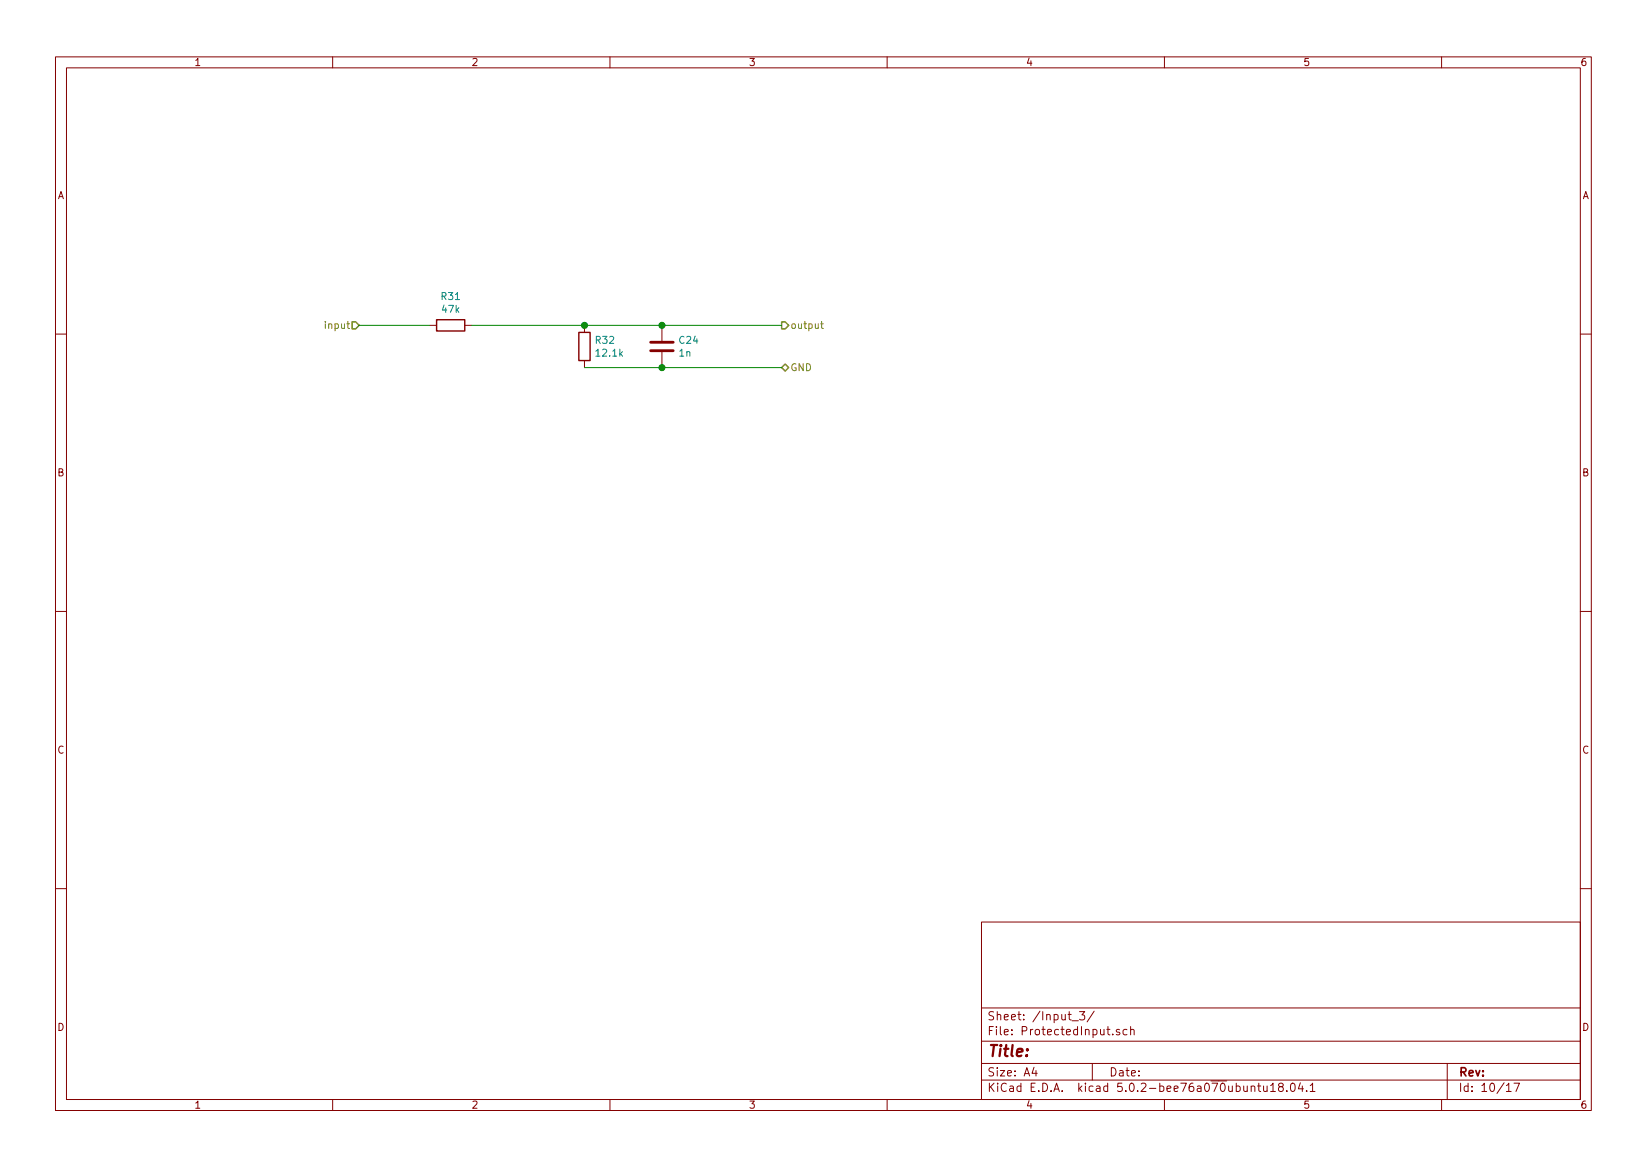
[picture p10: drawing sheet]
<svg xmlns="http://www.w3.org/2000/svg" width="297mm" height="210mm" viewBox="0 0 297 210" stroke-linecap="round" stroke-linejoin="round" font-family="sans-serif">
<g fill="none" stroke="#840000" stroke-width=".18">
<path d="M10 10.3h277v189.9h-277zM12 12.2h273v186.1h-273zM60 10.3v1.9M110 10.3v1.9M160 10.3v1.9M210 10.3v1.9M260 10.3v1.9M77.5 58.7h1.2M83.8 58.7h1.3M105.4 58.7v1.2M119.4 58.7v2.8M10 60.2h2"/>
<path d="M105.4 65v1.3M119.4 63.5v2.8M285 60.2h2M10 110.3h2M285 110.3h2M10 160.2h2M177 166.3h108v32h-108zM285 160.2h2M60 198.3v1.9M110 198.3v1.9M160 198.3v1.9M177 194.8h108"/>
<path d="M177 191.8h108M177 187.8h108M177 181.8h108M186.5 192.5l-.4 1h1M186.8 193v1M193.3 184.1h1.2M194.7 182.4h.9l-.5 .6 .5 .1v.7l-.3 .1-.6-.1M197 191.8v3M197.3 182.3l-1.2 2M200.7 186.5v.1M201.9 185.7a.37 .37 0 0 0-.6 .1l.1 .2 .5 .2 .1 .1-.2 .3-.5-.1M203.3 185.7l-.5-.1-.3 .3 .1 .6 .2 .1 .5-.1"/>
<path d="M203.9 185.7h.1a.37 .37 0 0 1 .5 .1v.8M203.9 185.1v1.5M210 198.3v1.9M226.8 195.8h.6M227 195.3v1.3l.4 .2M227.9 195.8v.9l.4 .1 .2-.1M228.5 195.8v1M229.2 195.8l.4-.5v1.5M229.2 196.8h.8M230.9 196l-.2-.2-.1-.2 .3-.3h.3l.2 .3v.2l-.7 .2-.1 .3 .1 .4 .2 .1h.3l.2-.3v-.2l-.2-.3M232.1 196.7v.1M232.9 195.5l.3-.2a.94 .94 0 0 1 0 1.5l-.4-.3-.1-.6z"/>
<path d="M234.5 195.2l-.3 1.1h.9M234.9 195.8v1M235.7 196.7v.1M236.3 195.8l.4-.5v1.5M236.3 196.8h.9M260 198.3v1.9M261 191.8v6.5M271.7 195.8l.4-.5v1.5M271.7 196.8h.8M273 195.3h1l-.6 1.5"/>
</g>
<path d="M63.5 58h.6l.7 .7-.7 .6h-.6zM141 58h.6l.6 .7-.6 .6h-.6zM141 66.3l.6-.6 .6 .6-.6 .6z" fill="none" stroke="#848400" stroke-width=".25"/>
<path d="M148 58.4h.5M148.2 58v1l.3 .2" fill="none" stroke="#848400" stroke-width=".18"/>
<path d="M78.7 57.7h5.1v2h-5.1zM104.4 59.9h2v5.1h-2z" fill="none" stroke="#840000" stroke-width=".25"/>
<path d="M117.3 63.2h4.1M117.3 61.7h4.1" fill="none" stroke="#840000" stroke-width=".51"/>
<path d="M64.8 58.7h12.7M85.1 58.7h55.9M105.4 66.3h35.6" fill="none" stroke="#008400" stroke-width=".18"/>
<g fill="#008400" stroke="#008400" stroke-width=".25">
<circle cx="105.4" cy="58.7" r=".51"/>
<circle cx="119.4" cy="58.7" r=".51"/>
<circle cx="119.4" cy="66.3" r=".51"/>
</g>
<text font-size="2.8" fill="#840000" x="178" y="190.5">Title:</text>
<g font-size="2.1" fill="#840000">
<text x="178" y="184">Sheet: /Input_3/</text>
<text x="178" y="186.7">File: ProtectedInput.sch</text>
<text x="178" y="196.9">KiCad E.D.A. kicad 5.0.2-bee76a070ubuntu18.04.1</text>
<text x="178" y="194.1">Size: A4</text>
<text x="200" y="194.1">Date:</text>
<text x="263" y="194.1">Rev:</text>
<text x="263" y="196.9">Id: 10/17</text>
</g>
<g font-size="1.8" fill="#840000">
<text x="35" y="11.9">1</text>
<text x="85" y="11.9">2</text>
<text x="135" y="11.9">3</text>
<text x="185" y="11.9">4</text>
<text x="235" y="11.9">5</text>
<text x="285" y="11.9">6</text>
<text x="10.4" y="35.9">A</text>
<text x="285.4" y="35.9">A</text>
<text x="10.4" y="85.9">B</text>
<text x="285.4" y="85.9">B</text>
<text x="10.4" y="135.9">C</text>
<text x="285.4" y="135.9">C</text>
<text x="10.4" y="185.9">D</text>
<text x="285.4" y="185.9">D</text>
<text x="35" y="199.9">1</text>
<text x="85" y="199.9">2</text>
<text x="135" y="199.9">3</text>
<text x="185" y="199.9">4</text>
<text x="235" y="199.9">5</text>
<text x="285" y="199.9">6</text>
</g>
<g font-size="1.8" fill="#848400">
<text x="58.9" y="59.3">input</text>
<text x="142.5" y="59.3">output</text>
<text x="142.5" y="66.9">GND</text>
</g>
<g font-size="1.8" fill="#008484">
<text x="79.7" y="54.1">R31</text>
<text x="79.8" y="56.4">47k</text>
<text x="107.5" y="62">R32</text>
<text x="107.7" y="64.3">12.1k</text>
<text x="122.5" y="64.3">1n</text>
<text x="122.6" y="62">C24</text>
</g>
</svg>
